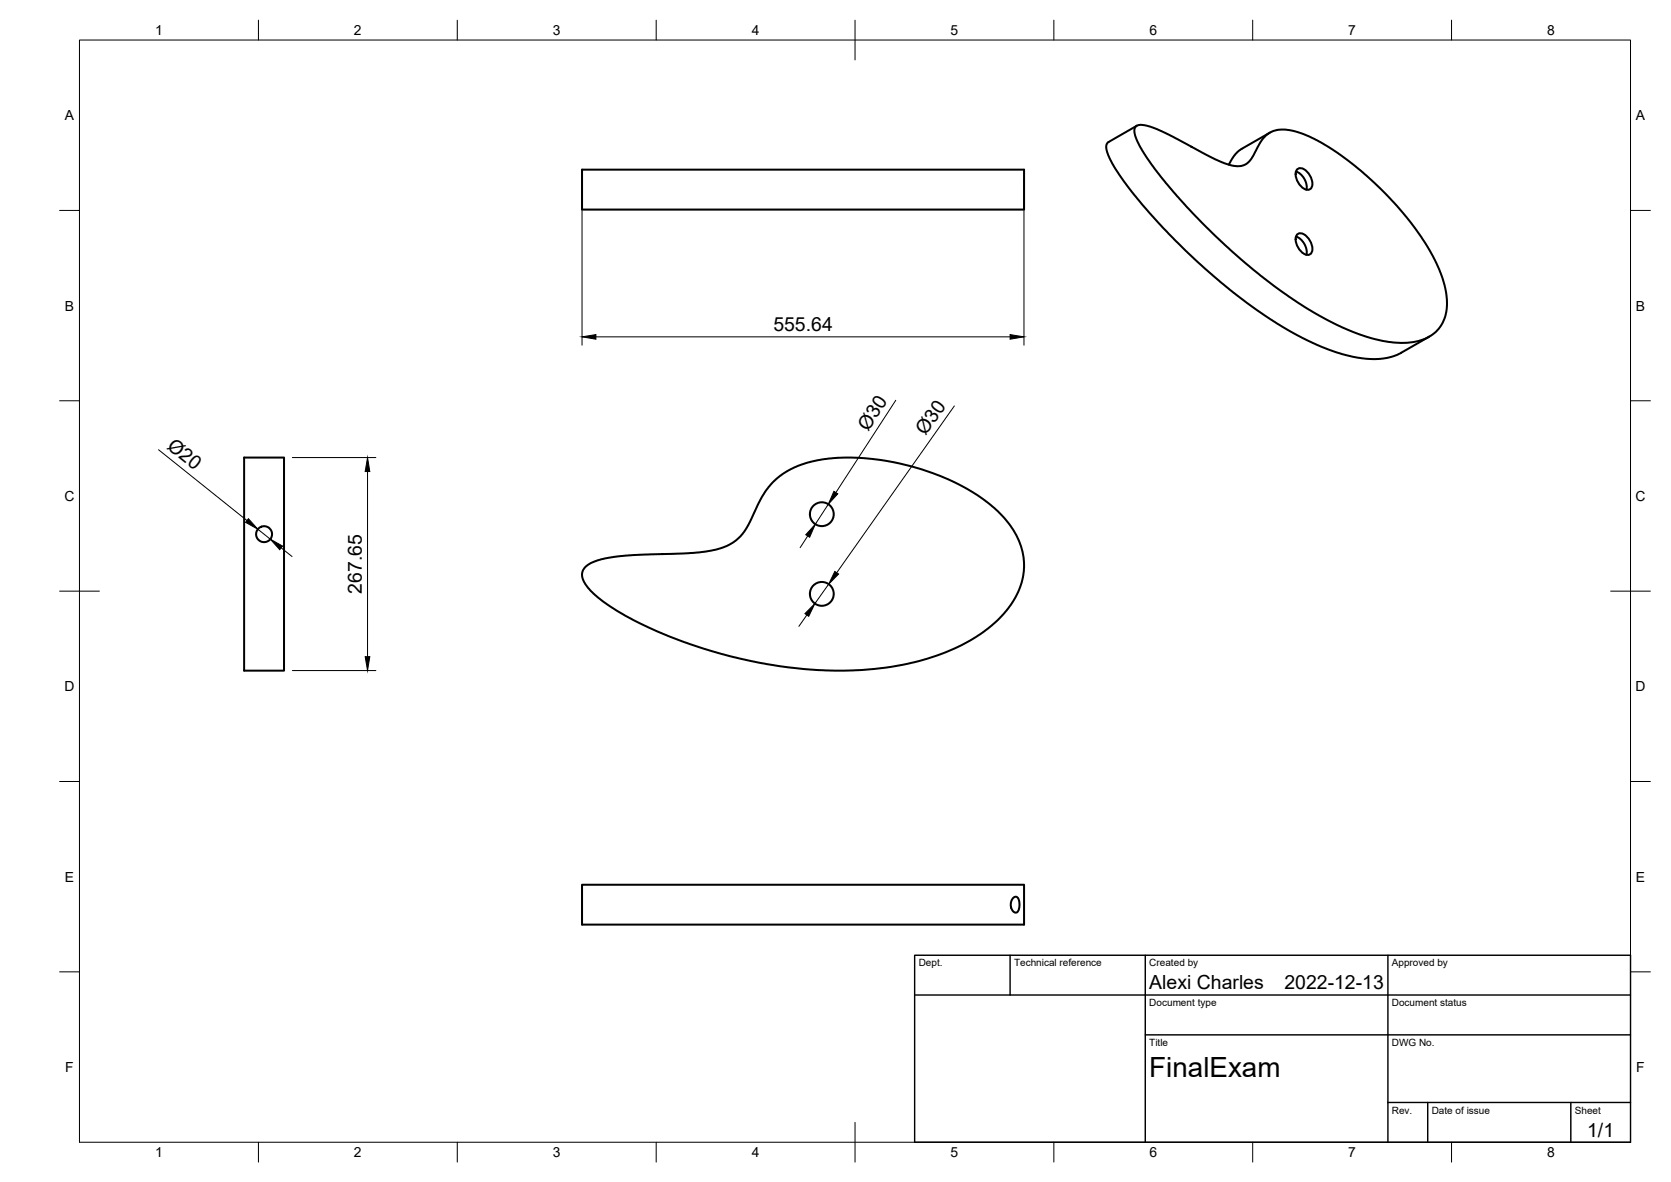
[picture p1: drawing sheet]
<svg xmlns="http://www.w3.org/2000/svg" width="420mm" height="297mm" viewBox="0 0 420 297" stroke-linecap="round" stroke-linejoin="round" font-family="sans-serif">
<!-- layer: Visible -->
<g fill="none" stroke="#000" stroke-width=".51">
<path d="M285.5 31.9a3.5 3.5 0 0 1 3.6-.1l3.9 1.6 11.1 5.9 4.2 1.9a5.1 5.1 0 0 0 5.7-.5l1.6-2.5a9 9 0 0 1 4.4-5.2 11.7 11.7 0 0 1 8.7 1.1 71.6 71.6 0 0 1 22.1 17.2l3.4 4a44.2 44.2 0 0 1 9 16.4l.5 2.4 .1 2.9a9.2 9.2 0 0 1-8.8 9 33.5 33.5 0 0 1-17.3-3.6l-7.5-3.9-8.3-5.5-8.7-6.8-8.3-7.6-9.1-9.4-6.1-7.7-2.4-3.5-1.5-2.9-.6-1.9 .1-.8zM285.8 31.6l-7 4.1a2.26 2.26 0 0 0-.3 2.9l2 3.9 4.1 5.7 4.4 5.3 6.7 7.1a131.2 131.2 0 0 0 31.5 24.2l5.2 2.4 5.2 1.8 4.9 1.1 3.4 .1 2.9-.3 2.4-.7 8.2-4.6M319.3 33.3l-7.1 4.1-1 .8a10 10 0 0 0-2.2 3.2M146.3 42.6h111.2v10.1h-111.2zM325.8 59.4a4.3 4.3 0 0 1 2.7 4.6M325.8 43.1a4.3 4.3 0 0 1 2.7 4.6M326.1 59a1.8 1.8 0 0 1 2.7 .7l.7 1.1a2.54 2.54 0 0 1-.1 3.1 2.74 2.74 0 0 1-3.2-2 3.2 3.2 0 0 1-.1-2.9zM326.1 42.7a1.8 1.8 0 0 1 2.7 .6l.7 1.1a2.54 2.54 0 0 1-.1 3.2 2.74 2.74 0 0 1-3.2-2 3.2 3.2 0 0 1-.1-2.9zM61.4 115h10v53.5h-10zM147.1 142.5a13.3 13.3 0 0 1 7.7-2.6l4.3-.4 12.6-.4 5.1-.4a14.5 14.5 0 0 0 9.5-4.1l1.4-1.8 1.6-3.3a22.5 22.5 0 0 1 6.8-9.9 26.7 26.7 0 0 1 15.9-4.6 61 61 0 0 1 36.2 11.2 22.1 22.1 0 0 1 8.9 12.5l.4 3.2a19.1 19.1 0 0 1-7 14.2 49.9 49.9 0 0 1-25.6 11.3 105.5 105.5 0 0 1-47.2-4.2l-6.3-2.1-5.9-2.3-5.8-2.8-5-2.7a20.9 20.9 0 0 1-8-7.4l-.2-.6a2.7 2.7 0 0 1 .6-2.8zM146.3 222.3h111.2v10.1h-111.2zM254.7 225.8l.4-.4h.5l.4 .3 .2 .6 .1 1-.1 1.1-.2 .6-.5 .3-.8-.4-.5-.8v-1.2z"/>
<circle cx="66.4" cy="134.2" r="2"/>
<circle cx="206.6" cy="129.2" r="3"/>
<circle cx="206.6" cy="149.2" r="3"/>
</g>
<!-- layer: BORDER -->
<g fill="none" stroke="#000" stroke-width=".25">
<path d="M20 10.1h390v276.9h-390zM65 5.1v5M115 5.1v5M165 5.1v5M215 5.1v10M265 5.1v5M315 5.1v5M365 5.1v5M15 52.9h5M410 52.9h5M15 100.7h5M410 100.7h5"/>
<path d="M15 148.6h10M405 148.6h10M15 196.4h5M410 196.4h5M15 244.2h5M410 244.2h5M65 287v5M115 287v5M165 287v5M215 282.1v9.9M265 287v5M315 287v5"/>
<path d="M365 287v5"/>
</g>
<!-- layer: TITLEBLOCK -->
<path d="M230 240.1h180v46.9h-180zM230 250h180M254 240.1v9.9M288 240.1v46.9M349 240.1v46.9M288 260.1h122M349 277.1h61M359 277.1v9.9M395 277.1v9.9" fill="none" stroke="#000" stroke-width=".36"/>
<!-- layer: FD_Dimensions -->
<g fill="none" stroke="#000" stroke-width=".25">
<path d="M146.3 44.8v41.9M257.5 44.8v41.9M149.8 84.7h104.2M39.9 113l22.2 17.8M73.5 115h21M92.4 118.5v46.5M225.2 100.6l-15 23.2M240 102l-29.6 41.9M64.8 133l3.2 2.5M70.7 137.7l2.7 2.2M203.1 134.7l-1.9 2.9M208.3 126.7l-3.3 5"/>
<path d="M202.9 154.5l-2 2.9M208.4 146.8l-3.5 4.9M73.5 168.5h21"/>
</g>
<path d="M146.3 84.7l3.5-.6v1.1zM254 84.1l3.5 .6-3.5 .5zM92.4 115l.6 3.5h-1.2zM62.5 130.4l2.3 2.6-3.1-1.7zM68 135.5l3.1 1.7-.8 .9zM205 131.7l-1.4 3.3-1-.6zM209.7 123.5l1 .6-2.4 2.6zM204.9 151.7l-1.6 3.2-.9-.7zM209.9 143.6l1 .7-2.5 2.5zM91.8 165h1.2l-.6 3.5z" fill="#000" stroke="#000" stroke-width=".25"/>
<text font-size="7" x="289" y="270.6">FinalExam</text>
<g font-size="4.9">
<text x="194.5" y="83.2">555.64</text>
<text x="41.8" y="112.6" transform="rotate(39 41.8 112.6)">Ø20</text>
<text x="218.3" y="108.5" transform="rotate(-57 218.3 108.5)">Ø30</text>
<text x="232.7" y="109.6" transform="rotate(-55 232.7 109.6)">Ø30</text>
<text x="91" y="149.2" transform="rotate(-90 91 149.2)">267.65</text>
<text x="289" y="248.5">Alexi Charles</text>
<text x="323" y="248.5">2022-12-13</text>
<text x="399.1" y="285.7">1/1</text>
</g>
<g font-size="3.5">
<text x="39" y="8.8">1</text>
<text x="89" y="8.8">2</text>
<text x="139" y="8.8">3</text>
<text x="189" y="8.8">4</text>
<text x="239" y="8.8">5</text>
<text x="289" y="8.8">6</text>
<text x="339" y="8.8">7</text>
<text x="389" y="8.8">8</text>
<text x="16.3" y="30.2">A</text>
<text x="411.3" y="30.2">A</text>
<text x="16.3" y="78">B</text>
<text x="411.3" y="78">B</text>
<text x="16.2" y="125.9">C</text>
<text x="411.2" y="125.9">C</text>
<text x="16.2" y="173.7">D</text>
<text x="411.2" y="173.7">D</text>
<text x="16.3" y="221.6">E</text>
<text x="411.3" y="221.6">E</text>
<text x="16.4" y="269.4">F</text>
<text x="411.4" y="269.4">F</text>
<text x="39" y="290.8">1</text>
<text x="89" y="290.8">2</text>
<text x="139" y="290.8">3</text>
<text x="189" y="290.8">4</text>
<text x="239" y="290.8">5</text>
<text x="289" y="290.8">6</text>
<text x="339" y="290.8">7</text>
<text x="389" y="290.8">8</text>
</g>
<g font-size="2.5">
<text x="231" y="242.9">Dept.</text>
<text x="255" y="242.9">Technical reference</text>
<text x="289" y="242.9">Created by</text>
<text x="350" y="242.9">Approved by</text>
<text x="289" y="252.8">Document type</text>
<text x="350" y="252.8">Document status</text>
<text x="289" y="262.9">Title</text>
<text x="350" y="262.9">DWG No.</text>
<text x="350" y="279.9">Rev.</text>
<text x="360" y="279.9">Date of issue</text>
<text x="396" y="279.9">Sheet</text>
</g>
</svg>
